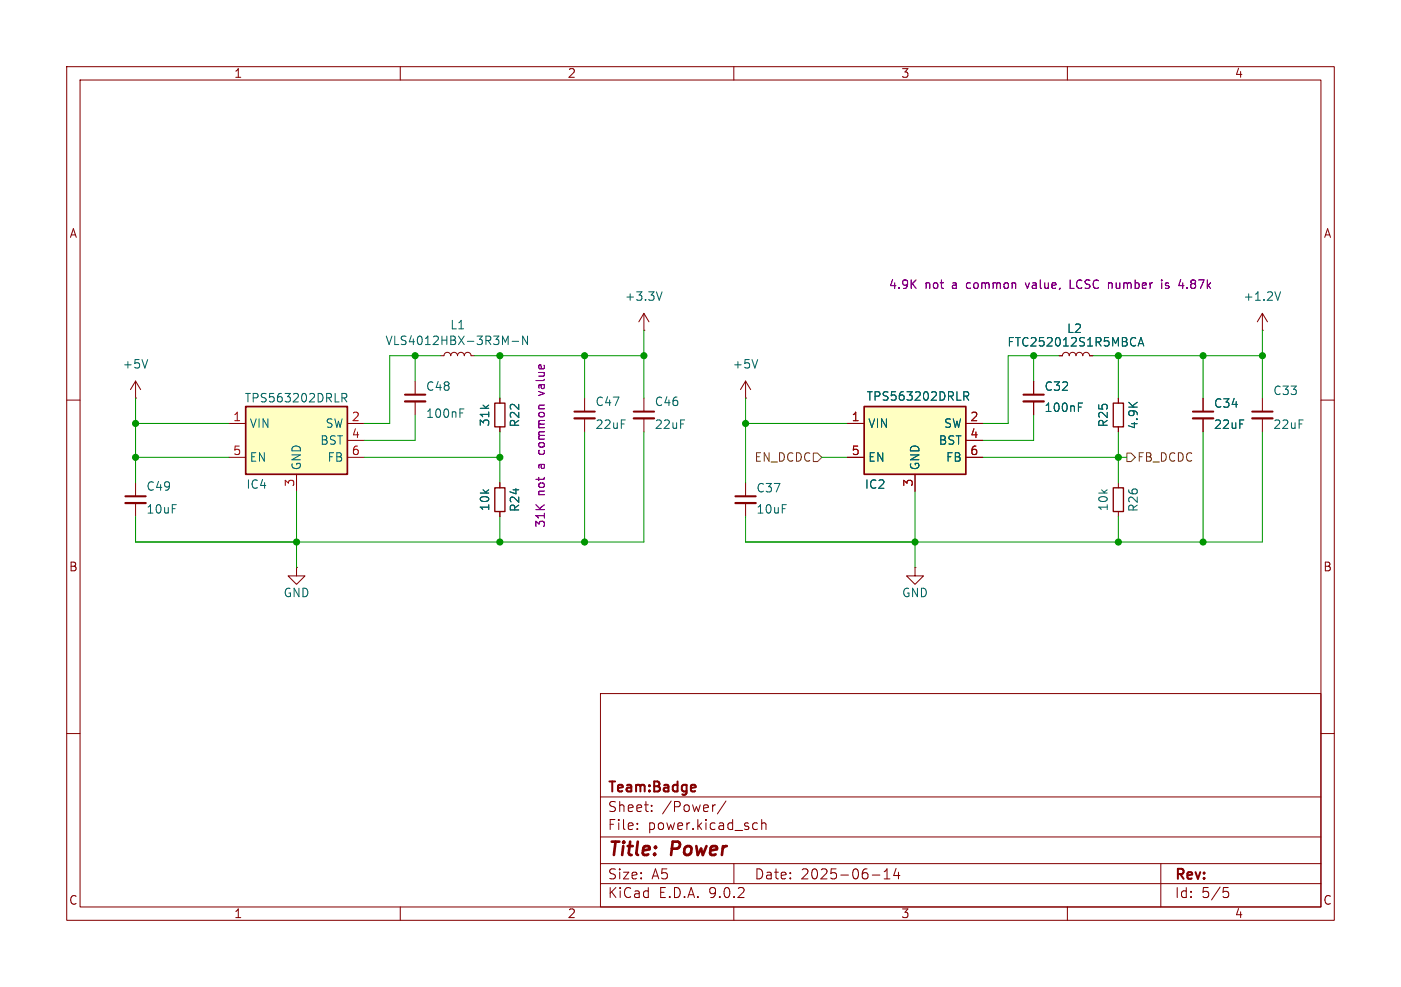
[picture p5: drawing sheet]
<svg xmlns="http://www.w3.org/2000/svg" width="210mm" height="148mm" viewBox="0 0 210 148" stroke-linecap="round" stroke-linejoin="round" font-family="sans-serif">
<g fill="none" stroke="#840000" stroke-width=".15">
<path d="M10 10h190v128h-190zM12 12h186v124h-186zM60 10v2M110 10v2M160 10v2M62.2 57.2v2M66 53.3h.5a.51 .51 0 0 1 .6-.5 .51 .51 0 0 1 .5 .5 .51 .51 0 0 1 .5-.5 .51 .51 0 0 1 .5 .5 .51 .51 0 0 1 .5-.5 .51 .51 0 0 1 .5 .5 .51 .51 0 0 1 .5-.5 .51 .51 0 0 1 .5 .5h.5M74.9 59.7v.8M87.6 59.7v2M96.5 49.5h.1M96.5 47v2.5M96.5 59.7v2"/>
<path d="M96.5 47l-.7 1.3M96.5 47l.8 1.3M111.8 59.7h.1M111.8 57.2v2.5M111.8 57.2l-.8 1.2M111.8 57.2l.7 1.2M158.7 53.3h.6a.51 .51 0 0 1 .5-.5 .51 .51 0 0 1 .5 .5 .51 .51 0 0 1 .5-.5 .51 .51 0 0 1 .5 .5 .51 .51 0 0 1 .5-.5 .51 .51 0 0 1 .5 .5 .51 .51 0 0 1 .5-.5 .51 .51 0 0 1 .5 .5h.5M167.6 59.7v.8M180.3 59.7v2M189.2 49.5h.1M189.2 47v2.5M189.2 59.7v2"/>
<path d="M189.2 47l-.7 1.3M189.2 47l.8 1.3M10 60h2M62.2 60.2v2M74.9 64v.8M74.9 72.4v.8M74.9 76.7v.8M87.6 62.7v2.1M96.5 62.7v2.1M111.8 72.4v2M111.8 75.4v2.1M167.6 64v.8"/>
<path d="M167.6 72.4v.8M167.6 76.7v.8M180.3 62.7v2.1M189.2 62.7v2.1M198 60h2M44.4 85.1v1.3h1.3l-1.3 1.2-1.2-1.2h1.2M44.4 85.1h.1M137.2 85.1v1.3h1.2l-1.2 1.2-1.3-1.2h1.3M137.2 85.1h.1M10 110h2M90 104h108v32h-108zM90 119.5h108"/>
<path d="M198 110h2M60 136v2M90 132.5h108M90 129.5h108M90 125.5h108M95.5 124.2v.2M95.5 123.5v.1M97.7 121.5v.2M97.7 120.8v.1M107.3 120.7l-.3 .1M108.8 120.1l-1.3 1.9M110 136v2"/>
<path d="M110 129.5v3M113.1 123.4l.4 .1M113.5 124.3l-.4 .1M114.2 123.5a.37 .37 0 0 1 .6 .1v.8M114.2 122.9v1.5M130.8 131.2h1.1M132.5 131.8h.9M132.5 130.7l.5-.4v1.5M134.3 130.2l-.3 1.1h.9M134.7 130.8v1M160 136v2M174 129.5v6.5"/>
<path d="M183.4 133.1h.7M183.5 133.7h.4l.3 .2v.4l-.2 .2-.5 .1"/>
</g>
<path d="M60.7 59.2h3.1M86.1 61.7h3.1M95 61.7h3M110.2 74.4h3.1M178.8 61.7h3.1M187.7 61.7h3.1M104.2 117.8l.1 .2-.7 .2" fill="none" stroke="#840000" stroke-width=".3"/>
<path d="M60.7 60.2h3.1M86.1 62.7h3.1M95 62.7h3M110.2 75.4h3.1M178.8 62.7h3.1M187.7 62.7h3.1" fill="none" stroke="#840000" stroke-width=".33"/>
<path d="M74.2 73.2h1.5v3.5h-1.5zM74.2 60.5h1.5v3.5h-1.5zM166.9 60.5h1.5v3.5h-1.5zM166.9 73.2h1.5v3.5h-1.5z" fill="none" stroke="#840000" stroke-width=".2"/>
<path d="M76.8 51.2h.9M79.1 50.4v1.3l-.8-1.3v1.3M99.2 43.8l-.4 1.2M113.6 53.9l-.4 1.3M170.6 51.9l.4-1.3 .4 1.3M170.7 51.5h.6M192 43.8l-.5 1.2M68.9 61.9h.5M68.9 61.3h.6" fill="none" stroke="#006464" stroke-width=".15"/>
<path d="M160.4 42v1.3h.6M174.1 42v.1M174.1 42.4v.9M176.7 42.8h.8M177.3 42.4v.9" fill="none" stroke="#840084" stroke-width=".15"/>
<path d="M36.8 61h15.3v10.1h-15.3z" fill="#ffffc2"/>
<path d="M36.8 61h15.3v10.1h-15.3z" fill="none" stroke="#840000" stroke-width=".25"/>
<path d="M154.9 57.2v2M20.3 72.4v2M20.3 75.4v2.1M34.3 63.5h2.5M34.3 68.6h2.5M44.4 71.1v2.6M52.1 63.5h2.5M52.1 68.6h2.5M52.1 66h2.5M154.9 60.2v2" fill="none" stroke="#840000" stroke-width=".15"/>
<path d="M51.3 59h.4l.3 .2-.1 .4-.6 .1M51.6 59.7l.4 .6M161.7 61h.4M161.7 60.4h.6" fill="none" stroke="#006464" stroke-width=".15"/>
<path d="M153.4 59.2h3.1M18.8 74.4h3" fill="none" stroke="#840000" stroke-width=".3"/>
<path d="M18.8 75.4h3M153.4 60.2h3.1" fill="none" stroke="#840000" stroke-width=".33"/>
<path d="M129.5 61h15.3v10.1h-15.3z" fill="#ffffc2"/>
<path d="M129.5 61h15.3v10.1h-15.3z" fill="none" stroke="#840000" stroke-width=".25"/>
<g fill="none" stroke="#840000" stroke-width=".15">
<path d="M20.3 59.7h.1M20.3 57.2l-.7 1.2M20.3 57.2l.8 1.2M20.3 57.2v2.5M74.9 59.7v.8M154.9 57.2v2M158.7 53.3h.6M163.3 53.3h.5M167.6 59.7v.8M180.3 59.7v2M74.9 64v.8M74.9 72.4v.8"/>
<path d="M74.9 76.7v.8M127 63.5h2.5M127 68.6h2.5M137.2 71.1v2.6M144.8 63.5h2.5M144.8 68.6h2.5M144.8 66h2.5M154.9 60.2v2M167.6 64v.8M180.3 62.7v2.1"/>
</g>
<path d="M22.1 53.9l-.4 1.3M144.5 58.7h.5l.2 .3-.1 .4h-.6M144.8 59.4l.4 .6M170.6 51.9l.4-1.3 .4 1.3M170.7 51.5h.6M161.7 61h.4M161.7 60.4h.6" fill="none" stroke="#006464" stroke-width=".15"/>
<path d="M121.9 67.9h.7l.6 .7-.6 .6h-.7zM168.9 67.9h.6l.7 .7-.7 .6h-.6z" fill="none" stroke="#725600" stroke-width=".15"/>
<g fill="none" stroke="#009600" stroke-width=".15">
<path d="M20.3 59.7v12.7M62.2 53.3v3.9M66 53.3h-7.6v10.2h-3.8M71.1 53.3h25.4M74.9 53.3v6.4M87.6 53.3v6.4M96.5 49.5v10.2M111.8 59.7v12.7M154.9 53.3v3.9M158.7 53.3h-7.6v10.2h-3.8M163.8 53.3h25.4M167.6 53.3v6.4"/>
<path d="M180.3 53.3v6.4M189.2 49.5v10.2M20.3 63.5h14M20.3 68.6h14M44.4 73.7v11.4M54.6 68.6h20.3M62.2 62.2v3.8h-7.6M74.9 64.8v7.6M74.9 77.5v3.8M87.6 64.8v16.5M96.5 64.8v16.5h-76.2v-3.8M111.8 63.5h15.2"/>
<path d="M123.2 68.6h3.8M137.2 73.7v11.4M147.3 68.6h21.6M154.9 62.2v3.8h-7.6M167.6 64.8v7.6M167.6 77.5v3.8M180.3 64.8v16.5M189.2 64.8v16.5h-77.4v-3.8"/>
</g>
<path d="M160.4 42v1.3h.6M174.1 42v.1M174.1 42.4v.9M176.7 42.8h.8M177.3 42.4v.9" fill="none" stroke="#840084" stroke-width=".15"/>
<g fill="#009600" stroke="#009600" stroke-width=".15">
<circle cx="44.4" cy="81.3" r=".46"/>
<circle cx="20.3" cy="63.5" r=".46"/>
<circle cx="20.3" cy="68.6" r=".46"/>
<circle cx="62.2" cy="53.3" r=".46"/>
<circle cx="167.6" cy="53.3" r=".46"/>
<circle cx="180.3" cy="81.3" r=".46"/>
<circle cx="180.3" cy="53.3" r=".46"/>
<circle cx="189.2" cy="53.3" r=".46"/>
<circle cx="167.6" cy="81.3" r=".46"/>
<circle cx="74.9" cy="81.3" r=".46"/>
<circle cx="87.6" cy="81.3" r=".46"/>
<circle cx="74.9" cy="53.3" r=".46"/>
<circle cx="87.6" cy="53.3" r=".46"/>
<circle cx="96.5" cy="53.3" r=".46"/>
<circle cx="74.9" cy="68.6" r=".46"/>
<circle cx="154.9" cy="53.3" r=".46"/>
<circle cx="137.2" cy="81.3" r=".46"/>
<circle cx="167.6" cy="68.6" r=".46"/>
<circle cx="111.8" cy="63.5" r=".46"/>
</g>
<g font-size="2.8" fill="#840000">
<text x="91" y="128.9">Title:</text>
<text x="100.7" y="128.9">Power</text>
</g>
<g font-size="2.1" fill="#840000">
<text x="91" y="119.2">Team:Badge</text>
<text x="91" y="124.7">File:</text>
<text x="91" y="122">Sheet:</text>
<text x="97.1" y="124.7">power.kicad_sch</text>
<text x="99.2" y="122">/Power/</text>
<text x="91" y="134.9">KiCad</text>
<text x="91" y="132.1">Size:</text>
<text x="97.7" y="132.1">A5</text>
<text x="98.7" y="134.9">E.D.A.</text>
<text x="106.3" y="134.9">9.0.2</text>
<text x="113" y="132.1">Date:</text>
<text x="120" y="132.1">2025-06-14</text>
<text x="176" y="132.3">Rev:</text>
<text x="176" y="134.9">Id:</text>
<text x="180.1" y="134.9">5/5</text>
</g>
<g font-size="1.8" fill="#840000">
<text x="35" y="11.9">1</text>
<text x="85" y="11.9">2</text>
<text x="135" y="11.9">3</text>
<text x="185" y="11.9">4</text>
<text x="10.3" y="35.9">A</text>
<text x="198.4" y="35.9">A</text>
<text x="10.3" y="85.9">B</text>
<text x="198.3" y="85.9">B</text>
<text x="10.3" y="135.9">C</text>
<text x="35" y="137.9">1</text>
<text x="85" y="137.9">2</text>
<text x="135" y="137.9">3</text>
<text x="185" y="137.9">4</text>
<text x="198.3" y="135.9">C</text>
</g>
<g font-size="1.8" fill="#006464">
<text x="93.6" y="45.3">+3.3V</text>
<text x="186.3" y="45.3">+1.2V</text>
<text x="57.7" y="52">VLS4012HBX-3R3M-N</text>
<text x="67.4" y="49.6">L1</text>
<text x="150.9" y="52.2">FTC252012S1R5MBCA</text>
<text x="159.9" y="50.1">L2</text>
<text x="18.3" y="55.5">+5V</text>
<text x="63.8" y="58.8">C48</text>
<text x="109.7" y="55.5">+5V</text>
<text x="156.5" y="58.8">C32</text>
<text x="190.8" y="59.4">C33</text>
<text x="36.6" y="60.6">TPS563202DRLR</text>
<text x="37.3" y="64.4">VIN</text>
<text x="48.7" y="64.4">SW</text>
<text x="63.8" y="62.9">100nF</text>
<text x="73.5" y="64.1" transform="rotate(-90 73.5 64.1)">31k</text>
<text x="78" y="64.2" transform="rotate(-90 78 64.2)">R22</text>
<text x="89.2" y="61.1">C47</text>
<text x="89.2" y="64.5">22uF</text>
<text x="98.1" y="61.1">C46</text>
<text x="98.1" y="64.5">22uF</text>
<text x="129.8" y="60.3">TPS563202DRLR</text>
<text x="130" y="64.4">VIN</text>
<text x="141.4" y="64.4">SW</text>
<text x="156.5" y="62">100nF</text>
<text x="166.3" y="64.2" transform="rotate(-90 166.3 64.2)">R25</text>
<text x="170.8" y="64.5" transform="rotate(-90 170.8 64.5)">4.9K</text>
<text x="181.9" y="61.4">C34</text>
<text x="181.9" y="64.5">22uF</text>
<text x="190.8" y="64.5">22uF</text>
<text x="37.3" y="69.4">EN</text>
<text x="45.3" y="70.6" transform="rotate(-90 45.3 70.6)">GND</text>
<text x="47.9" y="66.9">BST</text>
<text x="49" y="69.4">FB</text>
<text x="130" y="69.4">EN</text>
<text x="138" y="70.6" transform="rotate(-90 138 70.6)">GND</text>
<text x="140.6" y="66.9">BST</text>
<text x="141.7" y="69.4">FB</text>
<text x="21.9" y="73.8">C49</text>
<text x="21.9" y="77.2">10uF</text>
<text x="36.8" y="73.5">IC4</text>
<text x="73.5" y="76.8" transform="rotate(-90 73.5 76.8)">10k</text>
<text x="78" y="76.9" transform="rotate(-90 78 76.9)">R24</text>
<text x="113.3" y="74.1">C37</text>
<text x="113.3" y="77.2">10uF</text>
<text x="129.5" y="73.5">IC2</text>
<text x="166.3" y="76.8" transform="rotate(-90 166.3 76.8)">10k</text>
<text x="170.8" y="76.9" transform="rotate(-90 170.8 76.9)">R26</text>
<text x="42.4" y="89.8">GND</text>
<text x="135.1" y="89.8">GND</text>
</g>
<g font-size="1.8" fill="#840084">
<text x="133.2" y="43.5">4.9K</text>
<text x="138.6" y="43.5">not</text>
<text x="142.8" y="43.5">a</text>
<text x="145.1" y="43.5">common</text>
<text x="154.2" y="43.5">value,</text>
<text x="161" y="43.5">LCSC number</text>
<text x="175.2" y="43.5">is</text>
<text x="178" y="43.5">4.87k</text>
<text x="81.9" y="58.8" transform="rotate(-90 81.9 58.8)">value</text>
<text x="81.9" y="70.2" transform="rotate(-90 81.9 70.2)">a</text>
<text x="81.9" y="67.9" transform="rotate(-90 81.9 67.9)">common</text>
<text x="81.9" y="74.4" transform="rotate(-90 81.9 74.4)">not</text>
<text x="81.9" y="79.2" transform="rotate(-90 81.9 79.2)">31K</text>
</g>
<g font-size="1.8" fill="#a90000">
<text x="34.9" y="63.2">1</text>
<text x="52.6" y="63.2">2</text>
<text x="52.6" y="65.8">4</text>
<text x="127.6" y="63.2">1</text>
<text x="145.3" y="63.2">2</text>
<text x="145.3" y="65.8">4</text>
<text x="34.9" y="68.3">5</text>
<text x="52.6" y="68.3">6</text>
<text x="127.6" y="68.3">5</text>
<text x="145.3" y="68.3">6</text>
<text x="44.2" y="73.1" transform="rotate(-90 44.2 73.1)">3</text>
<text x="136.9" y="73.1" transform="rotate(-90 136.9 73.1)">3</text>
</g>
<g font-size="1.8" fill="#725600">
<text x="113" y="69.4">EN_DCDC</text>
<text x="170.4" y="69.4">FB_DCDC</text>
</g>
</svg>
